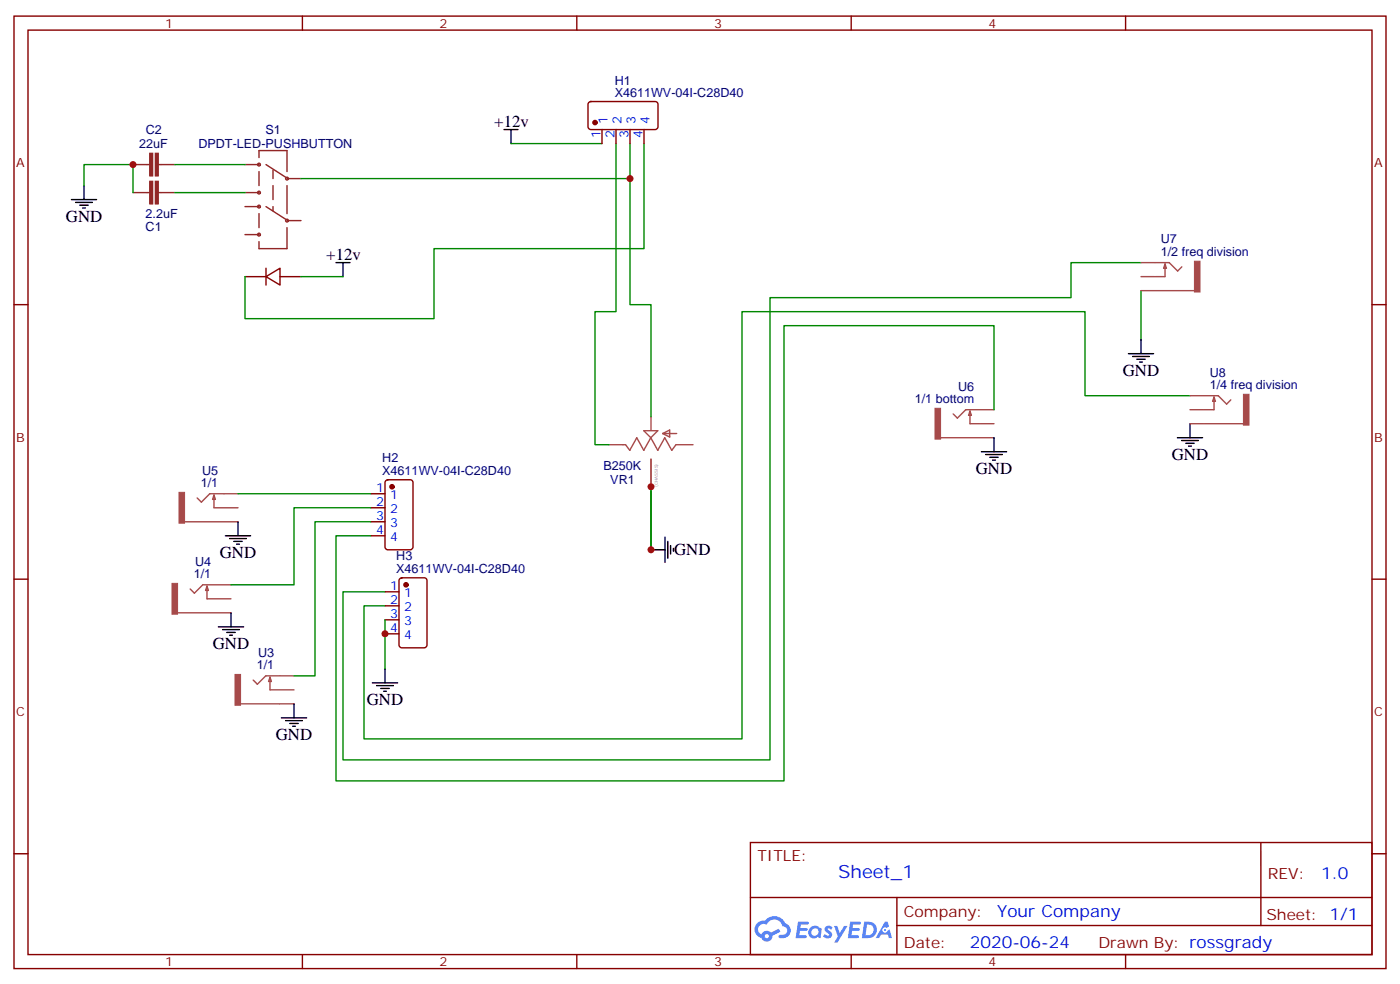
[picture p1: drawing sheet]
<svg xmlns="http://www.w3.org/2000/svg" width="353mm" height="248mm" viewBox="0 0 353 248" stroke-linecap="round" stroke-linejoin="round" font-family="sans-serif">
<g fill="none" stroke="#870000" stroke-width=".35">
<path d="M3.5 4.1h345.7v239.8h-345.7zM7.1 7.6h338.6v232.8h-338.6zM76.2 4.1v3.5M145.3 4.1v3.5M214.5 4.1v3.5M283.6 4.1v3.5M3.5 76.7h3.6M345.7 76.7h3.5M3.5 145.9h3.6M345.7 145.9h3.5M3.5 215h3.6M189.1 212.2h156.6v28.2h-156.6z"/>
<path d="M317.7 212.2v20.9M345.7 215h3.5M189.1 226h156.5M226 233.1h119.6M226 226v14.2M76.2 240.4v3.5M145.3 240.4v3.5M214.5 240.4v3.5M283.6 240.4v3.5"/>
</g>
<g fill="#5487ff">
<path d="M208.1 233.4a1.22 1.22 0 0 1 1.7 .2l-.4 .6a.47 .47 0 0 0-.3-.4 .47 .47 0 0 0-.5 .2v.1a1.3 1.3 0 0 1 1 1.7 1.39 1.39 0 0 1-2.2 0l.5-.6 .7 .5a.29 .29 0 0 0 .3-.3 .29 .29 0 0 0-.2-.3 1.04 1.04 0 0 1-.6-1.7z"/>
<path d="M201.1 232.1h2.3a.37 .37 0 0 1 .4 .4 .37 .37 0 0 1-.4 .4h-1.6l-.1 .8h1.5l.3 .4-.4 .4h-1.5l-.2 1.1h1.7l.2 .5-.4 .2h-2.4z"/>
<path d="M214.2 232.1h2.4a.37 .37 0 0 1 .4 .4 .37 .37 0 0 1-.4 .4h-1.6l-.2 .8h1.6l.3 .4-.4 .4h-1.6l-.1 1.1h1.7l.1 .5-.3 .2h-2.5z"/>
<path d="M223 232.1h.7l.3 1.3-.6 .3a.69 .69 0 0 0-1 .3 .69 .69 0 0 0 .4 .9 .69 .69 0 0 0 .9-.6l.5-.2 .6 2.2h-.8l-.3-.9h-1.7l-.5 .9h-.9z"/>
<path d="M210.2 233.2h.8l.6 1.8 1.1-1.8h.9l-2.6 4.2h-.8l.9-1.5z"/>
<path d="M217.8 232.1l-.6 4.2h1.3a2.11 2.11 0 0 0 2.5-2.1 2.11 2.11 0 0 0-2.5-2.1zM218.5 232.9a1.39 1.39 0 0 1 1.7 1.4 1.39 1.39 0 0 1-1.8 1.3h-.3z"/>
<path d="M204.1 233.7a1.47 1.47 0 0 0-.2 2.1 1.47 1.47 0 0 0 2.1 .1l.8 .4 .3-2.3-.2-.3h-.4a1.49 1.49 0 0 0-2.4 0zM204.7 234.1a.92 .92 0 0 1 1.6 .5 .92 .92 0 0 1-1.3 1.1 .9 .9 0 0 1-.3-1.6z"/>
<path d="M190.8 232.5a2.18 2.18 0 0 0 1.1 3.7 1.44 1.44 0 0 0 1.6 .9 1.44 1.44 0 0 0 1.1-1.4l2.1-1.1-.5-.7-1.9 1a1.47 1.47 0 0 0-2.4 .4 1.39 1.39 0 0 1-.7-1.9 1.39 1.39 0 0 1 2-.5 2.12 2.12 0 0 1 2.2-1.3 2.12 2.12 0 0 1 1.8 1.7 1.07 1.07 0 0 1 1.2 1 1.07 1.07 0 0 1-1.1 1.1h-.6a.43 .43 0 0 0-.5 .4 .43 .43 0 0 0 .4 .5 1.98 1.98 0 0 0 2.5-1.2 1.98 1.98 0 0 0-1.2-2.6 2.98 2.98 0 0 0-5.1-.6l-1.1 .1zM192.7 235.8a.55 .55 0 0 1 1.1 0 .55 .55 0 0 1-1.1 0z"/>
<circle cx="223" cy="234.2" r=".26"/>
</g>
<g fill="none" stroke="#000" stroke-width=".35">
<path d="M127 32.6h3.5M128.8 32.6v3.6M18 50.3h6.3M19 51h4.3M20.1 51.7h2.1M20.8 52.4h.7M21.2 46.7v3.6M84.7 66.1h3.5M86.4 66.1v3.6M284.3 89.1h6.4M285.4 89.8h4.2M286.5 90.5h2.1"/>
<path d="M287.2 91.2h.7M287.5 85.5v3.6M247.3 113.8h6.3M248.4 114.5h4.2M249.4 115.2h2.1M250.1 115.9h.7M250.5 110.2v3.6M296.7 110.2h6.3M297.7 110.9h4.3M298.8 111.7h2.1M299.5 112.4h.7M299.9 106.7v3.5"/>
<path d="M56.8 134.9h6.3M57.9 135.6h4.2M58.9 136.3h2.1M59.6 137.1h.7M60 131.4v3.5M164 138.5h3.6M167.6 135.3v6.3M168.3 136.3v4.3M169 137.4v2.1M169.7 138.1v.7M55 157.9h6.4M56.1 158.6h4.2"/>
<path d="M57.1 159.3h2.2M57.9 160h.7M58.2 154.3v3.6M74.1 177.3v3.5M93.8 172h6.4M94.9 172.7h4.2M96 173.4h2.1M96.7 174.1h.7M97 168.5v3.5M70.9 180.8h6.4M72 181.5h4.2M73 182.2h2.1"/>
<path d="M73.7 182.9h.7"/>
</g>
<g fill="none" stroke="#008700" stroke-width=".35">
<path d="M128.8 36.2h22.9M155.2 36.2v42.3h-5.3v33.5h3.6M158.7 36.2v8.8h-82.9M162.3 36.2v26.4h-52.9v17.7h-47.7v-10.6M21.2 46.7v-5.2h12.3v7M44.1 41.5h17.6M44.1 48.5h17.6M158.7 45v31.7h5.3v28.3M75.8 69.7h10.6M287.5 66.1h-17.6v8.9h-75.9v116.4h-107.6v-42.4h10.6M287.5 73.2v12.3M299.9 99.7h-26.5v-21.2h-86.4v107.6h-95.3v-33.5h5.3"/>
<path d="M250.5 103.2v-21.2h-52.9v114.7h-112.9v-61.8h8.8M60 124.4h33.5M93.5 127.9h-19.4v19.4h-15.9M93.5 131.4h-14.1v38.8h-5.3M164 122.6v15.9M97 156.1v12.4"/>
</g>
<g fill="none" stroke="#a64a4a" stroke-width=".35">
<path d="M287.5 66.1h3.5M287.5 69.7h3.5M287.5 73.2h3.5M291.1 66.1h3.5l2.1 2.2 1.1-1.1M291.1 73.2h9.9M293.6 66.5v3.2h-2.5M293.6 66.5l.3 1.1h-.7zM299.9 99.7h3.4M303.4 99.7h3.6l2.1 2.1 1-1.1M162.2 108.5h3.5l-1.7 1.7zM164 110.2l-1.8 3.2-1.7-3.2-1.8 3.2-1.1-1.4h-4.1M164 110.2l1.7 3.2 1.8-3.2 1.8 3.2 1-1.4h.7"/>
<path d="M164 105v3.4M164 115.6v7M167 109.2h3.5M167 109.2l1.7-.9v1.8zM171.2 112h3.4M237 110.2h9.9M244.4 103.5v3.2h2.5M244.4 103.5l.4 1.1h-.7zM246.9 103.2h-3.5l-2.2 2.1-1-1.1M247 103.2h3.5M247 106.7h3.5M247 110.2h3.5"/>
<path d="M299.9 103.2h3.4M299.9 106.7h3.4M303.4 106.7h9.9M305.9 100v3.2h-2.5M305.9 100l.4 1.1h-.7zM46.5 131.4h9.9M53.9 124.7v3.2h2.5M53.9 124.7l.4 1.1h-.7zM56.4 124.4h-3.5l-2.2 2.1-1-1.1M56.5 124.4h3.5M56.5 127.9h3.5M56.5 131.4h3.5"/>
<path d="M44.7 154.3h9.9M52.2 147.6v3.2h2.4M52.2 147.6l.3 1.1h-.7zM54.6 147.3h-3.5l-2.1 2.1-1.1-1.1M54.7 147.3h3.5M54.7 150.8h3.5M54.7 154.3h3.5M60.6 177.3h9.9M68 170.6v3.1h2.5M68 170.6l.4 1h-.7zM70.5 170.2h-3.5l-2.1 2.1-1.1-1M70.6 170.2h3.5"/>
<path d="M70.6 173.7h3.5M70.6 177.3h3.5"/>
</g>
<g fill="#a64a4a" stroke="#a64a4a" stroke-width=".25">
<path d="M313.3 99.3h1.4v7.8h-1.4z"/>
<path d="M301 65.8h1.4v7.8h-1.4z"/>
<path d="M235.6 102.8h1.4v7.8h-1.4z"/>
<path d="M45.1 124h1.4v7.8h-1.4z"/>
<path d="M43.3 146.9h1.4v7.8h-1.4z"/>
<path d="M59.2 169.9h1.4v7.7h-1.4z"/>
</g>
<g fill="none" stroke="#8c2424" stroke-width=".35">
<path d="M65.3 39.7v-1.8h7v5.3M33.5 48.5h4.2M33.5 41.5h4.2M39.9 48.5h4.2M39.9 41.5h4.2M61.7 48.5h3.6M61.7 41.5h3.6M61.7 52h3.6M61.7 59.1h3.6M65.3 43.2v3.5M65.3 53.8v3.5M67 41.5l5 3.1"/>
<path d="M67 52l5 3.2M68.8 42.9v2.1M68.8 46.7v3.6M68.8 52v1.1M72.3 57.3v5.3h-7v-1.7M72.3 46.7v7.1M72.3 45h3.5M72.3 55.6h3.5"/>
<circle cx="65.3" cy="52" r=".35"/>
<circle cx="65.3" cy="59.1" r=".35"/>
<circle cx="65.3" cy="48.5" r=".35"/>
<circle cx="65.3" cy="41.5" r=".35"/>
<circle cx="72.3" cy="45" r=".35"/>
<circle cx="72.3" cy="55.6" r=".35"/>
</g>
<g fill="#8c2424" stroke="#8c2424" stroke-width=".35">
<path d="M37.7 45.7h.8v5.6h-.8z"/>
<path d="M39.2 45.7h.7v5.6h-.7z"/>
<path d="M37.7 38.6h.8v5.7h-.8z"/>
<path d="M39.2 38.6h.7v5.7h-.7z"/>
</g>
<g fill="none" stroke="#870000" stroke-width=".35">
<path d="M148.4 25.8l.5-.2h16.2a.71 .71 0 0 1 .7 .7v5.6l-.5 .7h-16.4l-.5-.2-.2-.5v-5.6zM151.7 32.6v3.6M155.2 32.6v3.6M158.7 32.6v3.6M162.3 32.6v3.6M61.7 69.7h5.3M67 69.7l3.6-2.1v4.2zM67 67.6v4.2M70.6 69.7h5.2M93.5 124.4h3.5M93.5 127.9h3.5M93.5 131.4h3.5"/>
<path d="M93.5 134.9h3.5M97.2 121l.5-.2h5.7a.71 .71 0 0 1 .7 .7l-.1 16.5-.6 .5h-5.7l-.5-.3-.2-.4v-16.3zM97 149h3.5M97 152.6h3.5M97 156.1h3.5M97 159.6h3.5M100.8 145.7l.4-.2h5.7a.71 .71 0 0 1 .7 .7l-.1 16.5-.6 .5h-5.7l-.5-.3-.2-.4v-16.3z"/>
</g>
<g fill="#870000" stroke="#870000" stroke-width=".35">
<circle cx="149.9" cy="30.9" r=".53"/>
<circle cx="98.8" cy="122.6" r=".53"/>
<circle cx="102.3" cy="147.3" r=".53"/>
</g>
<g fill="#c00">
<circle cx="164" cy="138.5" r=".88"/>
<circle cx="158.8" cy="45" r=".88"/>
<circle cx="33.5" cy="41.5" r=".88"/>
<circle cx="164" cy="122.6" r=".88"/>
<circle cx="97" cy="159.6" r=".88"/>
</g>
<text font-size="4.6" fill="#00f" x="211.2" y="221.2">Sheet_1</text>
<g font-size="4.2">
<text x="124.5" y="31.9">+12v</text>
<text x="16.6" y="55.9">GND</text>
<text x="82.2" y="65.4">+12v</text>
<text x="282.9" y="94.7">GND</text>
<text x="245.9" y="119.4">GND</text>
<text x="295.3" y="115.9">GND</text>
<text x="55.4" y="140.6">GND</text>
<text x="169.9" y="139.9">GND</text>
<text x="53.6" y="163.5">GND</text>
<text x="92.4" y="177.6">GND</text>
<text x="69.5" y="186.4">GND</text>
</g>
<g font-size="4.2" fill="#00f">
<text x="332.9" y="221.5">1.0</text>
<text x="251.3" y="231">Your Company</text>
<text x="244.3" y="238.8">2020-06-24</text>
</g>
<g font-size="3.9" fill="#800">
<text x="190.9" y="216.8">TITLE:</text>
<text x="319.5" y="221.5">REV:</text>
<text x="227.8" y="231">Company:</text>
<text x="319.1" y="231.6">Sheet: 1/1</text>
<text x="227.8" y="238.7">Date:</text>
<text x="276.8" y="238.7">Drawn By: rossgrady</text>
</g>
<g font-size="3.2" fill="#800">
<text x="41.6" y="7.1">1</text>
<text x="110.8" y="7.1">2</text>
<text x="179.9" y="7.1">3</text>
<text x="249.1" y="7.1">4</text>
<text x="4.1" y="42.2">A</text>
<text x="346.3" y="42.2">A</text>
<text x="4.1" y="111.3">B</text>
<text x="346.3" y="111.3">B</text>
<text x="4.1" y="180.4">C</text>
<text x="346.3" y="180.4">C</text>
<text x="41.6" y="243.4">1</text>
<text x="110.8" y="243.4">2</text>
<text x="179.9" y="243.4">3</text>
<text x="249.1" y="243.4">4</text>
</g>
<g font-size="3.2" fill="#000080">
<text x="154.9" y="21.3">H1</text>
<text x="154.9" y="24.5">X4611WV-04I-C28D40</text>
<text x="36.7" y="33.8">C2</text>
<text x="66.9" y="33.7">S1</text>
<text x="35.1" y="37.3">22uF</text>
<text x="50" y="37.3">DPDT-LED-PUSHBUTTON</text>
<text x="36.7" y="54.9">2.2uF</text>
<text x="36.7" y="58.1">C1</text>
<text x="292.5" y="64.4">1/2 freq division</text>
<text x="292.5" y="61.3">U7</text>
<text x="304.8" y="94.8">U8</text>
<text x="230.5" y="101.4">1/1 bottom</text>
<text x="241.4" y="98.4">U6</text>
<text x="304.8" y="97.9">1/4 freq division</text>
<text x="50.9" y="119.5">U5</text>
<text x="96.3" y="119.6">X4611WV-04I-C28D40</text>
<text x="96.3" y="116.4">H2</text>
<text x="152" y="118.4">B250K</text>
<text x="50.6" y="122.6">1/1</text>
<text x="153.8" y="122">VR1</text>
<text x="49.2" y="142.5">U4</text>
<text x="99.9" y="141.1">H3</text>
<text x="48.8" y="145.5">1/1</text>
<text x="99.8" y="144.3">X4611WV-04I-C28D40</text>
<text x="65" y="165.4">U3</text>
<text x="64.7" y="168.5">1/1</text>
</g>
<g font-size="3.2" fill="#00f">
<text x="151.3" y="34.8" transform="rotate(-90 151.3 34.8)">1</text>
<text x="153.1" y="31.3" transform="rotate(-90 153.1 31.3)">1</text>
<text x="154.9" y="34.8" transform="rotate(-90 154.9 34.8)">2</text>
<text x="156.6" y="31.3" transform="rotate(-90 156.6 31.3)">2</text>
<text x="158.4" y="34.8" transform="rotate(-90 158.4 34.8)">3</text>
<text x="160.2" y="31.3" transform="rotate(-90 160.2 31.3)">3</text>
<text x="161.9" y="34.8" transform="rotate(-90 161.9 34.8)">4</text>
<text x="163.7" y="31.3" transform="rotate(-90 163.7 31.3)">4</text>
<text x="94.8" y="124">1</text>
<text x="98.3" y="125.8">1</text>
<text x="94.8" y="127.5">2</text>
<text x="94.8" y="131.1">3</text>
<text x="98.3" y="129.3">2</text>
<text x="94.8" y="134.6">4</text>
<text x="98.3" y="132.8">3</text>
<text x="98.3" y="136.3">4</text>
<text x="98.4" y="148.7">1</text>
<text x="98.4" y="152.2">2</text>
<text x="98.4" y="155.8">3</text>
<text x="101.8" y="150.5">1</text>
<text x="101.8" y="154">2</text>
<text x="98.4" y="159.3">4</text>
<text x="101.8" y="157.5">3</text>
<text x="101.8" y="161">4</text>
</g>
<text font-size="1.1" fill="#838383" x="165.7" y="122.6" transform="rotate(-90 165.7 122.6)">(CHASSIS)</text>
</svg>
